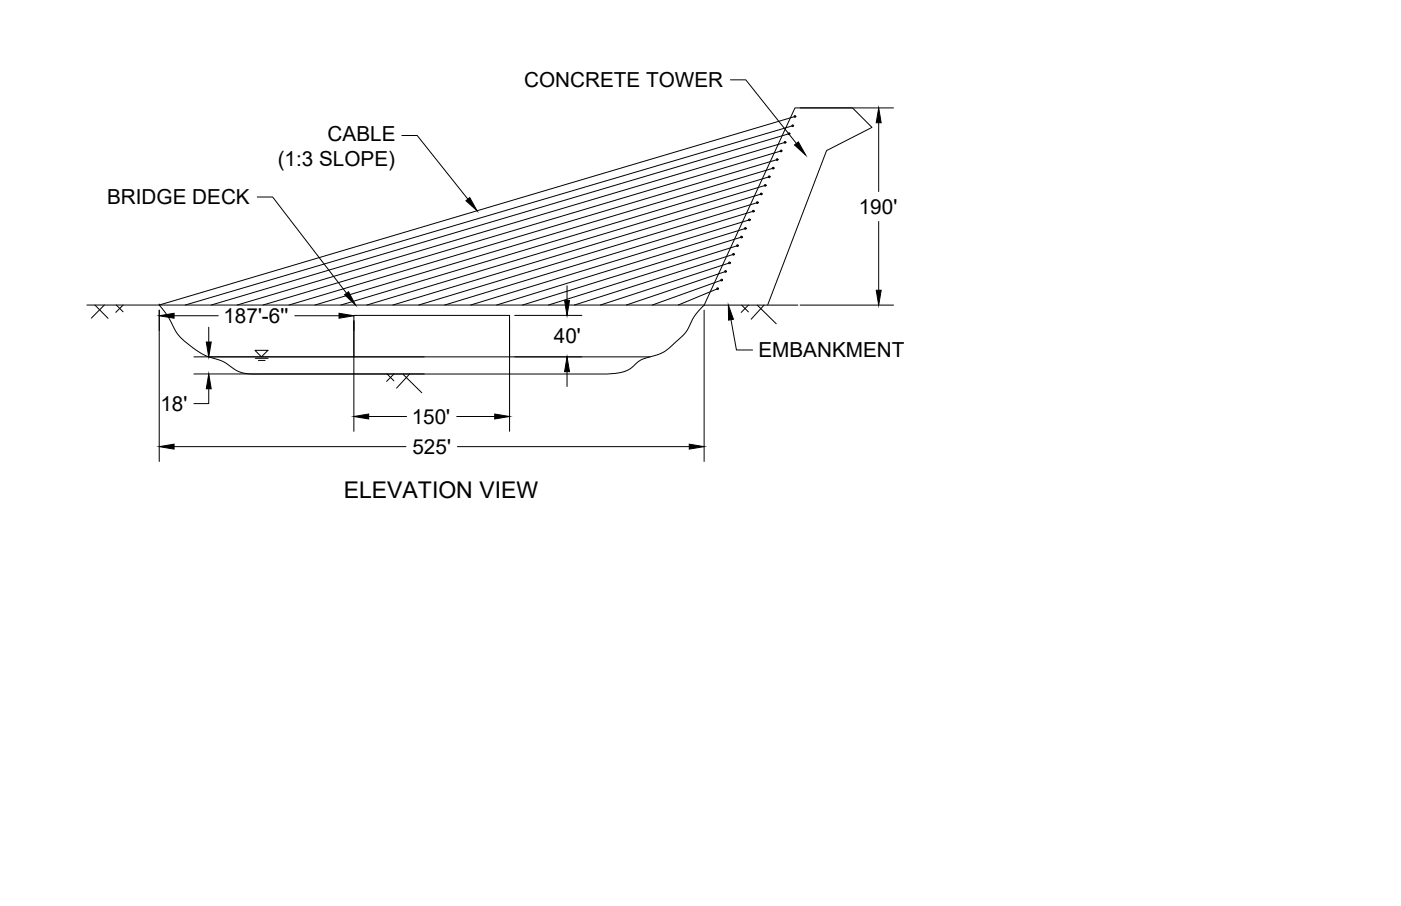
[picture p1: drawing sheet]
<svg xmlns="http://www.w3.org/2000/svg" width="432mm" height="279mm" viewBox="0 0 432 279" stroke-linecap="round" stroke-linejoin="round" font-family="sans-serif">
<!-- layer: 0 -->
<g fill="none" stroke="#000" stroke-width=".31">
<path d="M225.1 24.6h4.8l15.6 19.6M244.3 38.8l-187.2 55.3M245 35.9l-195.9 58.2M246.6 33.3h28.8M270.8 37.9v21.2M123.9 41.8h4.7l15.6 19.6M234.6 59.8l-113.5 34.3M235.9 57.2l-122.8 36.9M237.1 54.5l-132 39.6M238.3 51.9l-141.2 42.2M239.5 49.2l-150.4 44.9M240.7 46.6l-159.6 47.5"/>
<path d="M242 43.9l-168.9 50.2M243.2 41.2l-178.1 52.9M79.3 60.8h4.7l22.8 29.6M226.1 78.4l-49.1 15.7M227.3 75.8l-58.2 18.3M228.5 73.1l-67.4 21M229.7 70.4l-76.7 23.7M231 67.8l-86 26.3M232.2 65.1l-95.2 29M233.4 62.5l-104.4 31.6M270.8 68.3v21.2M26.8 94.1h22.3a31.6 31.6 0 0 1 5.2 8.4 24.6 24.6 0 0 0 13.9 8.8l1.2 .5a14.4 14.4 0 0 0 5.8 3.3l3.8 .3 108.1-.1a11.1 11.1 0 0 0 8.8-3.1 9.4 9.4 0 0 1 5.5-2.4 11.1 11.1 0 0 0 5.2-2.8l3.6-3.2a13.2 13.2 0 0 0 3.4-5.6l1.8-2.4 1.6-1.7h28.9"/>
<path d="M29.2 94.1l4.1 4.1M32.2 94.1l-4.1 4M35.8 94.1l2.1 2.1M37.9 94.1l-2.2 2.2M49.1 94.1h.1M49.1 94.1h167.9l28-60.8h17.8l5.9 6-13.9 7.1-18.2 47.7M49.1 95.7v46.6M53.7 97.4h13.6M90.9 97.4h13.6M157 98.9v34.1M158.6 97.3h20.7M174.8 88.1v4.6"/>
<path d="M217 95.7v46.6M221.2 89l-12.2 5.1M222.4 86.4l-21.4 7.7M223.6 83.7l-30.6 10.4M224.8 81.1l-39.8 13M225.3 98.6l1.7 9.3h5M228.6 94.1l2.1 2.1M230.7 94.1l-2.3 2.3M233.4 94.1l5.8 5.8M235.5 94.1l-4 4.3M246.6 94.1h28.8M59.8 110.1h140.5"/>
<path d="M59.8 115.3h71M64.3 119.9v4.6h-4.5M64.3 100.9v4.6M78.6 108h4l-2 2.1zM78.7 110.5h3.9M79.6 111.2h2.1M119.3 115.3l2.1 2.1M121.4 115.3l-2.2 2.3M124.1 115.3l5.9 5.8M126.2 115.3l-4 4.4M157 110.1v-12.8h-47.9v35.7M174.8 114.6v4.6"/>
<path d="M53.7 137.7h71.4M113.6 128.4h11.7M140.8 128.4h11.7M141 137.7h71.4"/>
<circle cx="244.3" cy="38.8" r=".26"/>
<circle cx="245" cy="35.9" r=".26"/>
<circle cx="234.6" cy="59.8" r=".26"/>
<circle cx="235.8" cy="57.2" r=".26"/>
<circle cx="237.1" cy="54.5" r=".26"/>
<circle cx="238.3" cy="51.9" r=".26"/>
<circle cx="239.5" cy="49.2" r=".26"/>
<circle cx="240.7" cy="46.5" r=".26"/>
<circle cx="242" cy="43.9" r=".26"/>
<circle cx="243.2" cy="41.2" r=".26"/>
<circle cx="226.1" cy="78.4" r=".26"/>
<circle cx="227.3" cy="75.8" r=".26"/>
<circle cx="228.5" cy="73.1" r=".26"/>
<circle cx="229.7" cy="70.4" r=".26"/>
<circle cx="231" cy="67.8" r=".26"/>
<circle cx="232.2" cy="65.1" r=".26"/>
<circle cx="233.4" cy="62.5" r=".26"/>
<circle cx="221.2" cy="89" r=".26"/>
<circle cx="222.4" cy="86.4" r=".26"/>
<circle cx="223.6" cy="83.7" r=".26"/>
<circle cx="224.8" cy="81.1" r=".26"/>
</g>
<g fill="#000" stroke="#000" stroke-width=".31">
<path d="M270.8 33.3l.8 4.6h-1.5zM244.9 44.7l1.2-.9 2.2 4zM143.6 61.9l1.2-1 2.2 4.1zM49.1 97.4l4.6-.8v1.5zM104.5 96.6l4.6 .8-4.6 .7zM106.2 90.9l1.2-.9 2.2 4.1zM174 92.7h1.5l-.7 4.6zM224.5 94.1l1.6 4.4-1.5 .2zM270.1 89.5h1.5l-.8 4.6zM63.6 105.5h1.5l-.8 4.6zM64.3 115.3l.8 4.6h-1.5zM174.8 110.1l.7 4.5h-1.5z"/>
<path d="M49.1 137.7l4.6-.7v1.5zM109.1 128.4l4.5-.7v1.5zM152.5 127.7l4.5 .7-4.5 .8zM212.4 137l4.6 .7-4.6 .8z"/>
</g>
<text font-size="7.1" x="105.9" y="153.5">ELEVATION VIEW</text>
<g font-size="6.4">
<text x="161.5" y="27">CONCRETE TOWER</text>
<text x="101" y="43.5">CABLE</text>
<text x="85.6" y="51.2">(1:3 SLOPE)</text>
<text x="33" y="63.1">BRIDGE DECK</text>
<text x="264.7" y="65.9">190'</text>
<text x="68.9" y="99.6">187'-6''</text>
<text x="170.7" y="105.9">40'</text>
<text x="233.7" y="110.2">EMBANKMENT</text>
<text x="49.5" y="126.7">18'</text>
<text x="126.9" y="130.7">150'</text>
<text x="127.1" y="140">525'</text>
</g>
</svg>
